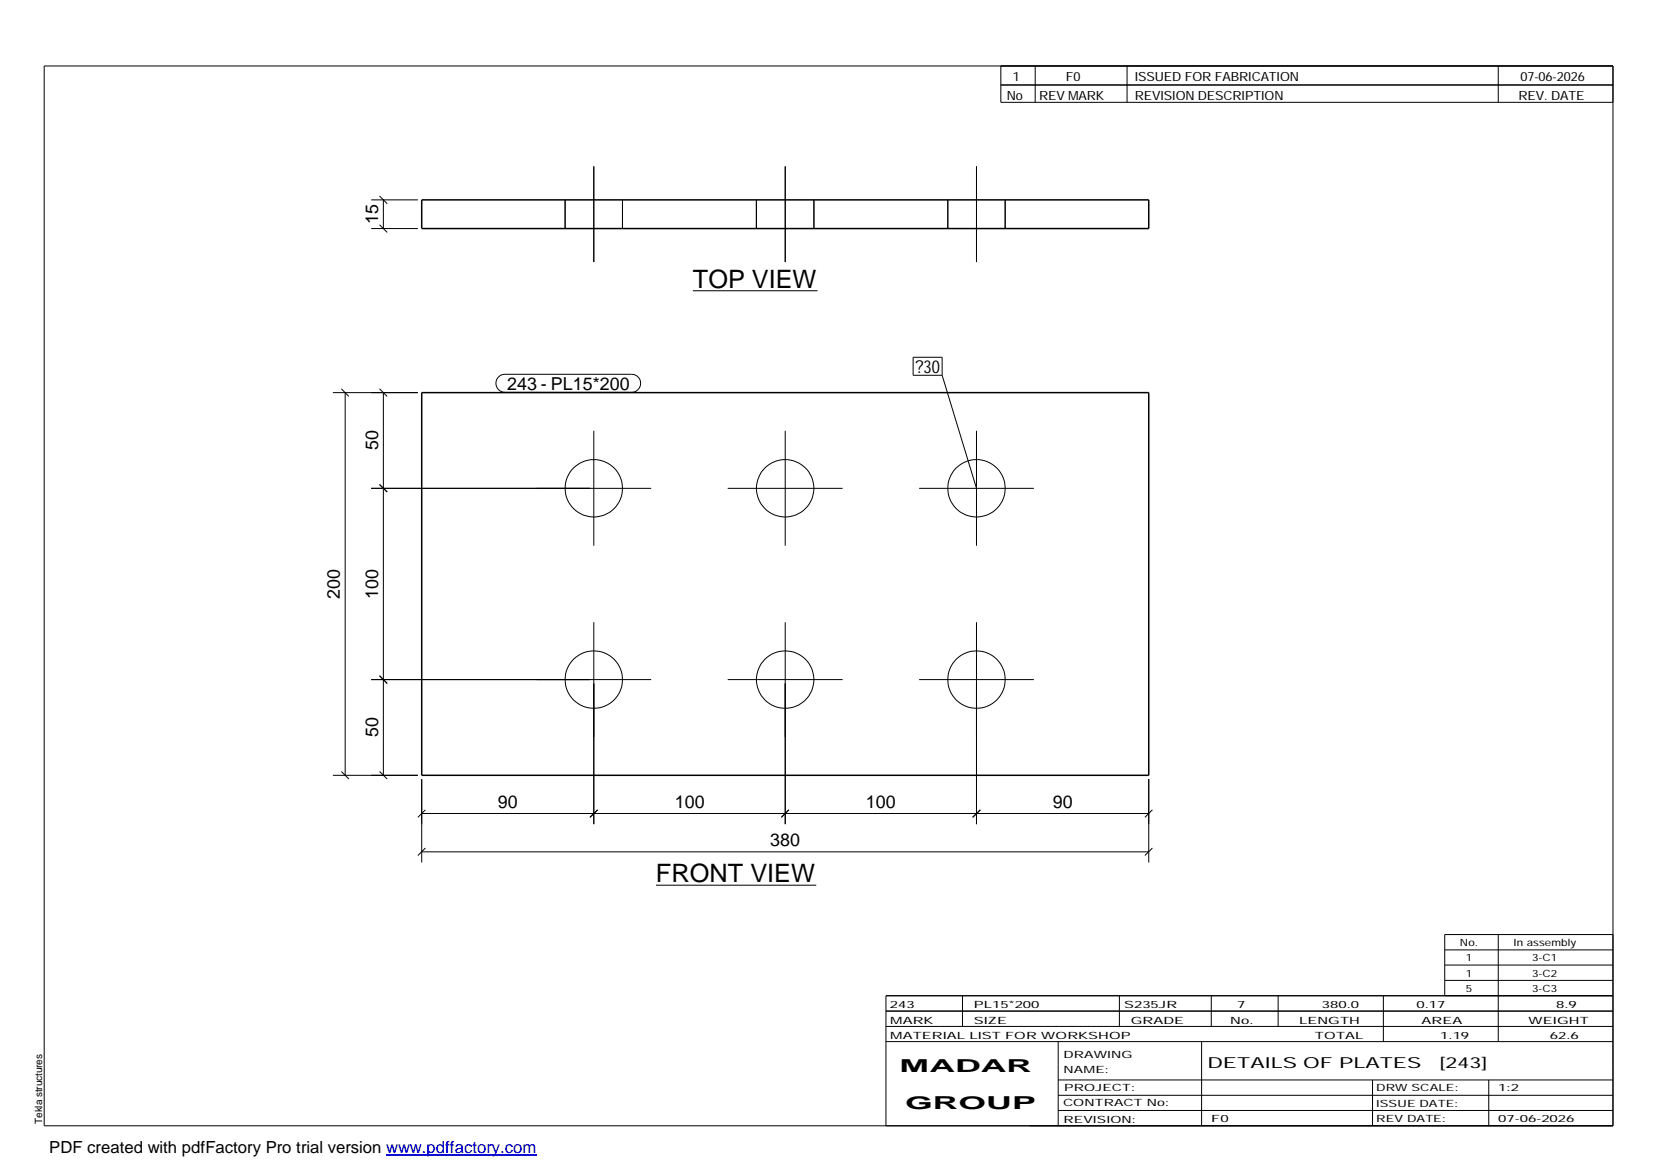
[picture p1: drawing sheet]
<svg xmlns="http://www.w3.org/2000/svg" width="420mm" height="297mm" viewBox="0 0 420 297" stroke-linecap="round" stroke-linejoin="round" font-family="sans-serif">
<g fill="none" stroke="#000" stroke-width=".25">
<path d="M11.2 16.7h398.3v269.1h-398.3zM254.1 16.7v9.3h155.4M262.8 16.7v9.3M286.1 16.7v9.3M380.4 16.7v9.3M254.1 21.6h155.4M94.2 58h11.9M94.2 50.7h11.9M96.4 57.1l1.9 1.9M96.4 49.8l1.9 1.9M97.3 50.7v7.3M143.5 50.7v7.3"/>
<path d="M150.7 42.2v24.3M158 50.7v7.3M192 50.7v7.3M199.3 42.2v24.3M206.6 50.7v7.3M240.6 50.7v7.3M247.9 42.2v24.3M255.2 50.7v7.3M175.9 73.8h31.7M84.5 99.7h21.6M86.7 98.7l1.9 2M87.6 99.7v97.1"/>
<path d="M96.4 98.7l1.9 2M97.3 99.7v97.1M126.6 95.7l.7-.5 .9-.2h32.2a2.29 2.29 0 0 1 2.2 2.3 2.29 2.29 0 0 1-2.2 2.3h-32.2a2.28 2.28 0 0 1-2.1-1.4 2.28 2.28 0 0 1 .5-2.5zM231.8 90.7h7.4v4.6h-7.4zM239.2 95.3l8.7 28.7M150.7 109.4v29.1M199.3 109.4v29.1M247.9 109.4v29.1M94.2 124h71.1M96.4 123l1.9 1.9M184.7 124h29.2M233.3 124h29.2"/>
<path d="M150.7 158v51.2M199.3 158v51.2M247.9 158v51.2M94.2 172.5h71.1M96.4 171.6l1.9 1.9M184.7 172.5h29.2M233.3 172.5h29.2M84.5 196.8h21.6M86.7 195.9l1.9 1.9M96.4 195.9l1.9 1.9M107.1 197.8v21.2M291.6 197.8v21.2"/>
<path d="M107.1 216.3h184.5M107.1 206.5h184.5M108 215.3l-1.9 1.9M108 205.6l-1.9 1.9M151.7 205.6l-1.9 1.9M200.3 205.6l-1.9 1.9M248.9 205.6l-2 1.9M292.6 215.3l-1.9 1.9M292.6 205.6l-1.9 1.9M166.5 224.7h40.7M380.4 237.3v27.1M409.5 237.3h-42.7v15.5"/>
<path d="M224.9 256.7h184.6M244.3 252.8v7.8M284.2 252.8v7.8M307.5 252.8v7.8M324.5 252.8v7.8M351.2 252.8v11.6M366.8 241.2h42.7M366.8 245h42.7M366.8 248.9h42.7M409.5 252.8h-184.6v33M224.9 264.4h184.6M224.9 260.6h184.6"/>
<path d="M268.6 264.4v21.4M268.6 274.2h140.9M268.6 278.1h140.9M305.1 264.4v21.4M348.4 274.2v11.6M378 274.2v11.6M268.6 281.9h140.9"/>
<circle cx="150.7" cy="124" r="7.3"/>
<circle cx="199.3" cy="124" r="7.3"/>
<circle cx="247.9" cy="124" r="7.3"/>
<circle cx="150.8" cy="172.5" r="7.3"/>
<circle cx="199.3" cy="172.5" r="7.3"/>
<circle cx="247.9" cy="172.5" r="7.3"/>
</g>
<path d="M107.1 50.7h184.5v7.3h-184.5zM107.1 99.7h184.5v97.1h-184.5z" fill="none" stroke="#000" stroke-width=".38"/>
<path d="M98 293.3h38.2" fill="none" stroke="#00f" stroke-width=".3"/>
<g font-size="6.4">
<text x="175.9" y="73.1">TOP VIEW</text>
<text x="166.5" y="224">FRONT VIEW</text>
</g>
<g font-size="4.5">
<text x="96" y="56.9" transform="rotate(-90 96 56.9)">15</text>
<text x="232.4" y="94.7">?30</text>
<text x="128.7" y="99">243 - PL15*200</text>
<text x="96" y="114.3" transform="rotate(-90 96 114.3)">50</text>
<text x="86.2" y="152" transform="rotate(-90 86.2 152)">200</text>
<text x="96" y="152" transform="rotate(-90 96 152)">100</text>
<text x="96" y="187.2" transform="rotate(-90 96 187.2)">50</text>
<text x="126.4" y="205.1">90</text>
<text x="171.3" y="205.1">100</text>
<text x="219.8" y="205.1">100</text>
<text x="267.3" y="205.1">90</text>
<text x="195.5" y="214.8">380</text>
<text x="228.4" y="272.3">MADAR</text>
<text x="229.8" y="281.6">GROUP</text>
</g>
<text font-size="4.2" x="12.5" y="292.7">PDF created with pdfFactory Pro trial version www.pdffactory.com</text>
<g font-size="3.9">
<text x="306.5" y="271.3">DETAILS OF PLATES</text>
<text x="365.4" y="271.3">[243]</text>
</g>
<g font-size="3.2">
<text x="257.1" y="20.5">1</text>
<text x="270.6" y="20.5">F0</text>
<text x="288.1" y="20.5">ISSUED FOR FABRICATION</text>
<text x="386" y="20.5">07-06-2026</text>
<text x="255.6" y="25.5">No</text>
<text x="263.8" y="25.5">REV MARK</text>
<text x="288.1" y="25.5">REVISION DESCRIPTION</text>
<text x="385.5" y="25.5">REV. DATE</text>
</g>
<g font-size="2.5">
<text x="370.6" y="240.2">No.</text>
<text x="372.1" y="244.1">1</text>
<text x="384.3" y="240.2">In assembly</text>
<text x="389" y="244.1">3-C1</text>
<text x="372.1" y="247.9">1</text>
<text x="372.1" y="251.8">5</text>
<text x="389" y="247.9">3-C2</text>
<text x="389" y="251.8">3-C3</text>
<text x="225.9" y="255.9">243</text>
<text x="247.3" y="255.9">PL15*200</text>
<text x="285.4" y="255.9">S235JR</text>
<text x="314.1" y="255.9">7</text>
<text x="335.6" y="255.9">380.0</text>
<text x="359.6" y="255.9">0.17</text>
<text x="395.1" y="255.9">8.9</text>
<text x="226" y="263.7">MATERIAL LIST FOR WORKSHOP</text>
<text x="226" y="259.9">MARK</text>
<text x="247.2" y="259.9">SIZE</text>
<text x="287.1" y="259.9">GRADE</text>
<text x="312.3" y="259.9">No.</text>
<text x="329.8" y="259.9">LENGTH</text>
<text x="333.8" y="263.7">TOTAL</text>
<text x="360.9" y="259.9">AREA</text>
<text x="365.6" y="263.7">1.19</text>
<text x="388.1" y="259.9">WEIGHT</text>
<text x="393.4" y="263.7">62.6</text>
<text x="270" y="268.5">DRAWING</text>
<text x="270" y="272.5">NAME:</text>
<text x="269.9" y="280.9">CONTRACT No:</text>
<text x="270.2" y="277">PROJECT:</text>
<text x="349.4" y="277.1">DRW SCALE:</text>
<text x="349.4" y="281">ISSUE DATE:</text>
<text x="380.4" y="277.1">1:2</text>
<text x="10.7" y="285.4" transform="rotate(-90 10.7 285.4)">Tekla structures</text>
<text x="270" y="285">REVISION:</text>
<text x="307.5" y="284.8">F0</text>
<text x="349.4" y="284.8">REV DATE:</text>
<text x="380.4" y="284.8">07-06-2026</text>
</g>
</svg>
